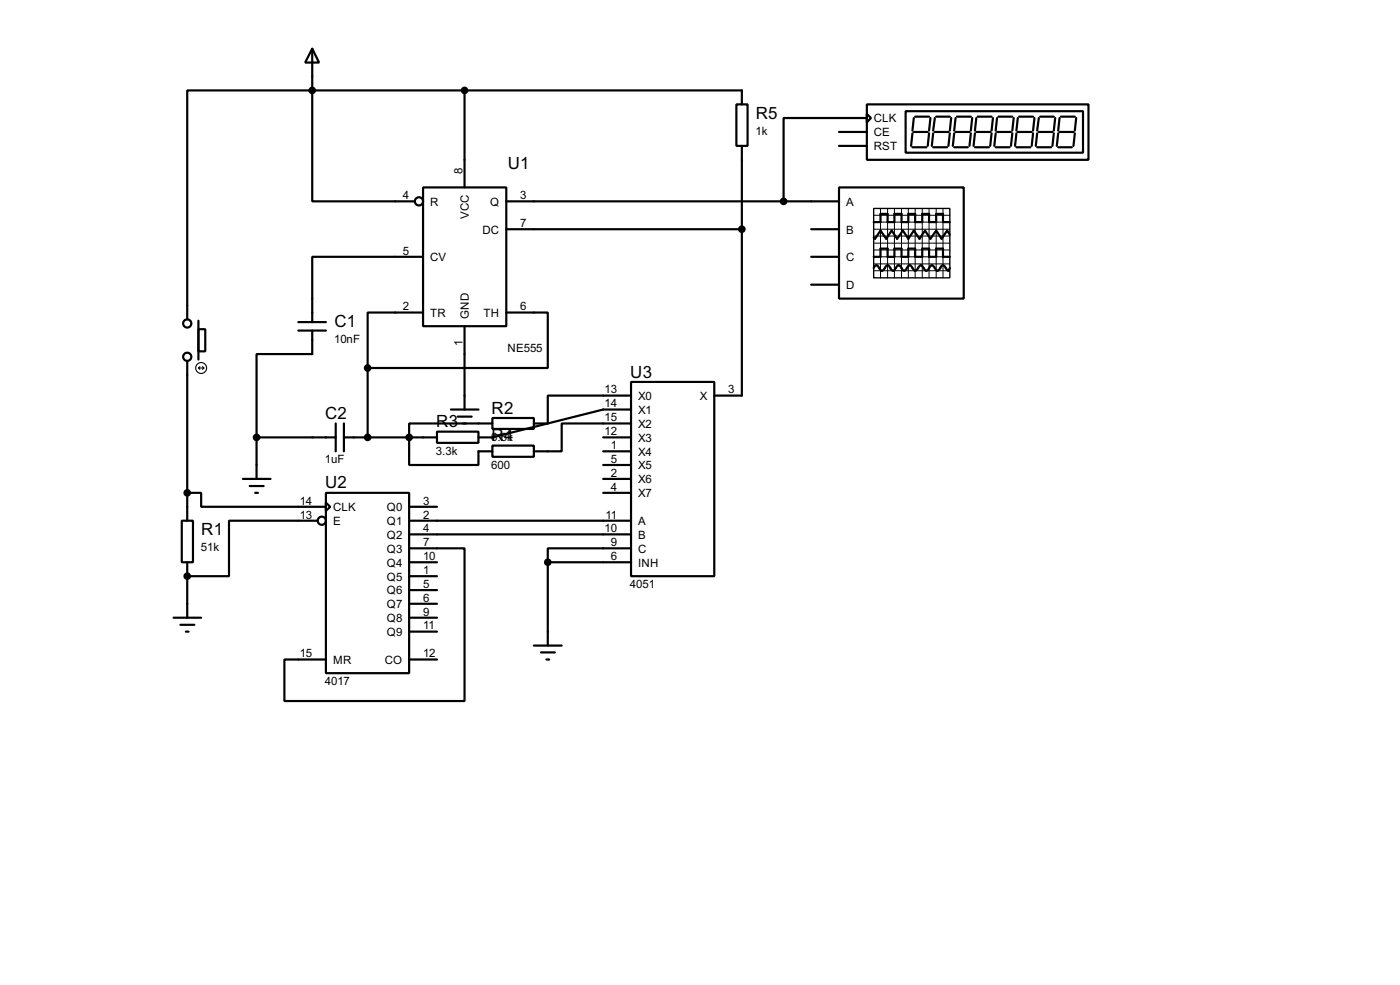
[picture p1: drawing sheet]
<svg xmlns="http://www.w3.org/2000/svg" width="256mm" height="180mm" viewBox="0 0 256 180" stroke-linecap="round" stroke-linejoin="round" font-family="sans-serif">
<g fill="none" stroke="#000" stroke-width=".4">
<path d="M57.2 8.9l1.3 2.6h-2.6zM57.2 16.6v20.3h18.8M57.2 16.6h-22.9v41.9M57.2 8.9v7.7M57.2 16.6h78.7v2.5M85.1 16.6v17.7M134.9 19.1h2.1v7.6h-2.1zM158.8 19.1h40.6v10.2h-40.6zM77.5 34.3h15.3v25.4h-15.3zM92.8 36.9h60.9M135.9 26.7v45.7h-5M153.7 34.3h22.9v20.4h-22.9z"/>
<path d="M153.7 24.2h5.1M153.7 26.7h5.1M158.8 20.9l.8 .7-.8 .8zM158.8 21.6h-15.2v15.3M165.9 20.4h32.5v7.6h-32.5zM167.2 24.4l-.3 2.3M167.2 27h2.5M167.4 21.6l-.2 2.3M167.4 24.2h2.6M167.7 21.4h2.5M170.2 24.4l-.2 2.3M170.5 21.6l-.3 2.3"/>
<path d="M171 27h2.5M171 24.4l-.3 2.3M171.3 24.2h2.5M171.3 21.6l-.3 2.3M171.5 21.4h2.5M174 24.4l-.2 2.3M174.3 21.6l-.3 2.3M174.8 27h2.5M174.8 24.4l-.2 2.3M175.1 24.2h2.5M175.1 21.6l-.3 2.3M175.3 21.4h2.6"/>
<path d="M177.9 24.4l-.3 2.3M178.1 21.6l-.2 2.3M178.6 27h2.6M178.6 24.4l-.2 2.3M178.9 24.2h2.5M178.9 21.6l-.3 2.3M179.1 21.4h2.6M181.7 24.4l-.3 2.3M181.9 21.6l-.2 2.3M182.4 27h2.6M182.4 24.4l-.2 2.3M182.7 24.2h2.5"/>
<path d="M182.7 21.6l-.3 2.3M182.9 21.4h2.6M185.5 24.4l-.3 2.3M185.7 21.6l-.2 2.3M186.2 27h2.6M186.2 24.4l-.2 2.3M186.5 24.2h2.5M186.5 21.6l-.3 2.3M186.7 21.4h2.6M189.3 24.4l-.3 2.3M189.5 21.6l-.2 2.3M190 27h2.6"/>
<path d="M190 24.4l-.2 2.3M190.3 24.2h2.5M190.3 21.6l-.3 2.3M190.6 21.4h2.5M193.1 24.4l-.3 2.3M193.3 21.6l-.2 2.3M193.9 27h2.5M193.9 24.4l-.3 2.3M194.1 24.2h2.6M194.1 21.6l-.2 2.3M194.4 21.4h2.5M196.9 24.4l-.2 2.3"/>
<path d="M197.2 21.6l-.3 2.3M36.4 58.7v7.1M54.7 59h5M77.5 47h-20.3v12M77.5 57.2h-10.1v10.2M85.1 59.7v15.3M92.8 57.2h7.6v10.2h-33M92.8 42h43.1M148.6 42h5.1M148.6 47h5.1M148.6 52.1h5.1M160.1 49.1l.2-.4 .3-.1 .2 .1 .5 .7a.6 .6 0 0 0 .9-.5l.4-.3 .3 .1 .4 .7 .3 .2 .3-.2 .5-.7a.6 .6 0 0 1 .8 .5l.5 .4 .2-.2 .5-.7 .3-.1 .2 .1 .5 .7a.6 .6 0 0 0 .9-.5l.4-.3 .2 .1 .5 .7 .3 .2 .3-.2 .5-.7a.6 .6 0 0 1 .8 .5l.5 .4 .2-.2 .5-.7 .3-.1 .2 .1 .5 .7 .3 .2 .2-.5"/>
<path d="M160.1 47h1.2v-1.5h1.3v1.5h1.3v-1.5h1.3v1.5h1.2v-1.5h1.3v1.5h1.3v-1.5h1.2v1.5h1.3v-1.5h1.3v1.5h1.2M160.1 40.7h1.2v-1.5h1.3v1.5h1.3v-1.5h1.3v1.5h1.2v-1.5h1.3v1.5h1.3v-1.5h1.2v1.5h1.3v-1.5h1.3v1.5h1.2M174 43l-.5-.8-1 1.5-1-1.5-1 1.5-1-1.5-1 1.5-1.1-1.5-1 1.5-1-1.5-1 1.5-1-1.5-1 1.5-1.1-1.5-1 1.5-.2-.2M34.3 66.1v29.2M36.4 60.3h1.2v4h-1.2zM54.7 60.5h5M57.2 60.5v4.3h-10.2v15.3M61.5 77.5v5.1M63 77.5v5.1M67.4 67.4v12.7M80.1 79h7.6v2.1h-7.6zM82.6 75h5.1"/>
<path d="M83.9 76.3h2.5M84.9 77.5h.5M90.2 76.5h7.6v2h-7.6zM90.2 77.5h-15.2v7.6h12.7v-2.5h2.5M115.6 69.9h15.3v35.6h-15.3zM115.6 72.4h-15.2v5.1h-2.6M115.6 77.5h-12.7v5.1h-5.1M115.6 75h-5.1l-20.3 5.1h-2.5M33.3 95.3h2.1v7.6h-2.1zM34.3 90.2h2.6v2.6h22.8M44.5 87.7h5.1M45.8 89h2.5"/>
<path d="M46.8 90.2h.5M47 80.1v7.6M47 80.1h14.5M58.2 95.3h-16.2v10.2h-7.7M59.7 90.2h15.3v33h-15.3zM59.7 92l.8 .8-.8 .7zM63 80.1h17.1M75 95.3h40.6M75 97.8h40.6M75 92.8h5.1M90.2 81.6h7.6v2h-7.6zM110.5 80.1h5.1"/>
<path d="M110.5 87.7h5.1M110.5 90.2h5.1M110.5 82.6h5.1M110.5 85.1h5.1M31.8 113.1h5.1M33.1 114.4h2.5M34.1 115.6h.5M34.3 102.9v10.2M75 100.4h10.1v27.9h-33v-7.6h7.6M75 102.9h5.1M75 113.1h5.1M75 115.6h5.1"/>
<path d="M75 105.5h5.1M75 108h5.1M75 110.5h5.1M97.8 118.2h5.1M99.1 119.4h2.6M100.4 102.9v15.3M100.4 102.9h15.2M115.6 100.4h-15.2v2.5M75 120.7h5.1M100.1 120.7h.5"/>
<circle cx="76.7" cy="36.9" r=".75"/>
<circle cx="34.3" cy="59.2" r=".75"/>
<circle cx="34.3" cy="65.3" r=".75"/>
<circle cx="58.9" cy="95.3" r=".75"/>
</g>
<g fill="#000">
<circle cx="67.4" cy="80.1" r=".2"/>
<circle cx="34.3" cy="105.5" r=".2"/>
</g>
<g fill="#000" stroke="#000" stroke-width=".4">
<circle cx="57.2" cy="16.6" r=".5"/>
<circle cx="85.1" cy="16.6" r=".5"/>
<circle cx="143.5" cy="36.9" r=".5"/>
<circle cx="135.9" cy="42" r=".5"/>
<circle cx="67.3" cy="67.4" r=".5"/>
<circle cx="34.3" cy="90.2" r=".5"/>
<circle cx="47" cy="80.1" r=".5"/>
<circle cx="67.3" cy="80.1" r=".5"/>
<circle cx="74.9" cy="80.1" r=".5"/>
<circle cx="34.3" cy="105.5" r=".5"/>
<circle cx="100.3" cy="102.9" r=".5"/>
</g>
<g fill="none" stroke="#000" stroke-width=".2">
<path d="M36.4 67.4h1M36.4 67.4l.2 .2M36.6 67.1l-.2 .3M37.1 67.1l.3 .3M37.4 67.4l-.3 .2"/>
<circle cx="36.8" cy="67.4" r="1"/>
</g>
<path d="M160.1 38.2h13.9v12.7h-13.9z" fill="none" stroke="#000" stroke-width=".25"/>
<g fill="none" stroke="#000" stroke-width=".18">
<path d="M160.1 39.4h13.9M161.3 38.2v12.7M162.6 38.2v12.7M163.9 38.2v12.7M165.2 38.2v12.7M166.4 38.2v12.7M167.7 38.2v12.7M169 38.2v12.7M170.2 38.2v12.7M171.5 38.2v12.7M172.8 38.2v12.7M160.1 42h13.9"/>
<path d="M160.1 40.7h13.9M160.1 43.2h13.9M160.1 45.8h13.9M160.1 47h13.9M160.1 48.3h13.9M160.1 49.6h13.9M160.1 44.5h13.9"/>
</g>
<g font-size="3.5">
<text x="138.5" y="21.8">R5</text>
<text x="93" y="31">U1</text>
<text x="61.3" y="59.9">C1</text>
<text x="115.5" y="69.1">U3</text>
<text x="59.6" y="76.7">C2</text>
<text x="90.1" y="75.7">R2</text>
<text x="79.9" y="78.2">R3</text>
<text x="90.1" y="80.8">R4</text>
<text x="59.6" y="89.4">U2</text>
<text x="36.9" y="98">R1</text>
</g>
<g font-size="2.4">
<text x="160.1" y="22.4">CLK</text>
<text x="138.4" y="24.7">1k</text>
<text x="160.1" y="27.5">RST</text>
<text x="160.1" y="25">CE</text>
<text x="84.7" y="31.8" transform="rotate(-90 84.7 31.8)">8</text>
<text x="73.8" y="36.5">4</text>
<text x="78.8" y="37.7">R</text>
<text x="85.9" y="40.1" transform="rotate(-90 85.9 40.1)">VCC</text>
<text x="89.8" y="37.7">Q</text>
<text x="95.3" y="41.6">7</text>
<text x="95.3" y="36.5">3</text>
<text x="155" y="37.7">A</text>
<text x="73.8" y="46.6">5</text>
<text x="78.8" y="47.8">CV</text>
<text x="88.4" y="42.7">DC</text>
<text x="155" y="42.7">B</text>
<text x="155" y="47.8">C</text>
<text x="155" y="52.9">D</text>
<text x="73.8" y="56.8">2</text>
<text x="78.8" y="58">TR</text>
<text x="85.9" y="58.4" transform="rotate(-90 85.9 58.4)">GND</text>
<text x="88.6" y="58">TH</text>
<text x="95.3" y="56.8">6</text>
<text x="61.2" y="62.8">10nF</text>
<text x="84.7" y="63.4" transform="rotate(-90 84.7 63.4)">1</text>
<text x="93" y="64.5">NE555</text>
<text x="110.8" y="72">13</text>
<text x="133.4" y="72">3</text>
<text x="110.8" y="74.6">14</text>
<text x="110.8" y="77.1">15</text>
<text x="116.9" y="73.2">X0</text>
<text x="116.9" y="75.8">X1</text>
<text x="128.2" y="73.2">X</text>
<text x="79.9" y="83.3">3.3k</text>
<text x="90" y="80.7">6.6k</text>
<text x="110.8" y="79.7">12</text>
<text x="111.9" y="82.2">1</text>
<text x="116.9" y="78.3">X2</text>
<text x="116.9" y="80.8">X3</text>
<text x="116.9" y="83.4">X4</text>
<text x="59.5" y="84.8">1uF</text>
<text x="90" y="85.8">600</text>
<text x="111.9" y="84.7">5</text>
<text x="111.9" y="87.3">2</text>
<text x="111.9" y="89.8">4</text>
<text x="116.9" y="85.9">X5</text>
<text x="116.9" y="88.5">X6</text>
<text x="54.9" y="92.4">14</text>
<text x="54.9" y="94.9">13</text>
<text x="61" y="93.6">CLK</text>
<text x="70.9" y="93.6">Q0</text>
<text x="77.5" y="92.4">3</text>
<text x="77.5" y="94.9">2</text>
<text x="110.9" y="94.9">11</text>
<text x="116.9" y="91">X7</text>
<text x="36.8" y="100.9">51k</text>
<text x="61" y="96.1">E</text>
<text x="70.9" y="96.1">Q1</text>
<text x="70.9" y="98.6">Q2</text>
<text x="70.9" y="101.2">Q3</text>
<text x="77.5" y="97.4">4</text>
<text x="77.5" y="100">7</text>
<text x="110.8" y="97.4">10</text>
<text x="111.9" y="100">9</text>
<text x="116.9" y="96.1">A</text>
<text x="116.9" y="98.6">B</text>
<text x="116.9" y="101.2">C</text>
<text x="70.9" y="103.7">Q4</text>
<text x="70.9" y="106.3">Q5</text>
<text x="77.5" y="102.5">10</text>
<text x="77.5" y="105.1">1</text>
<text x="77.5" y="107.6">5</text>
<text x="111.9" y="102.5">6</text>
<text x="115.4" y="107.7">4051</text>
<text x="116.9" y="103.7">INH</text>
<text x="70.9" y="108.8">Q6</text>
<text x="70.9" y="111.3">Q7</text>
<text x="70.9" y="113.9">Q8</text>
<text x="77.5" y="110.1">6</text>
<text x="77.5" y="112.7">9</text>
<text x="70.9" y="116.4">Q9</text>
<text x="77.5" y="115.2">11</text>
<text x="54.9" y="120.3">15</text>
<text x="59.5" y="125.4">4017</text>
<text x="61" y="121.5">MR</text>
<text x="70.5" y="121.5">CO</text>
<text x="77.5" y="120.3">12</text>
</g>
</svg>
